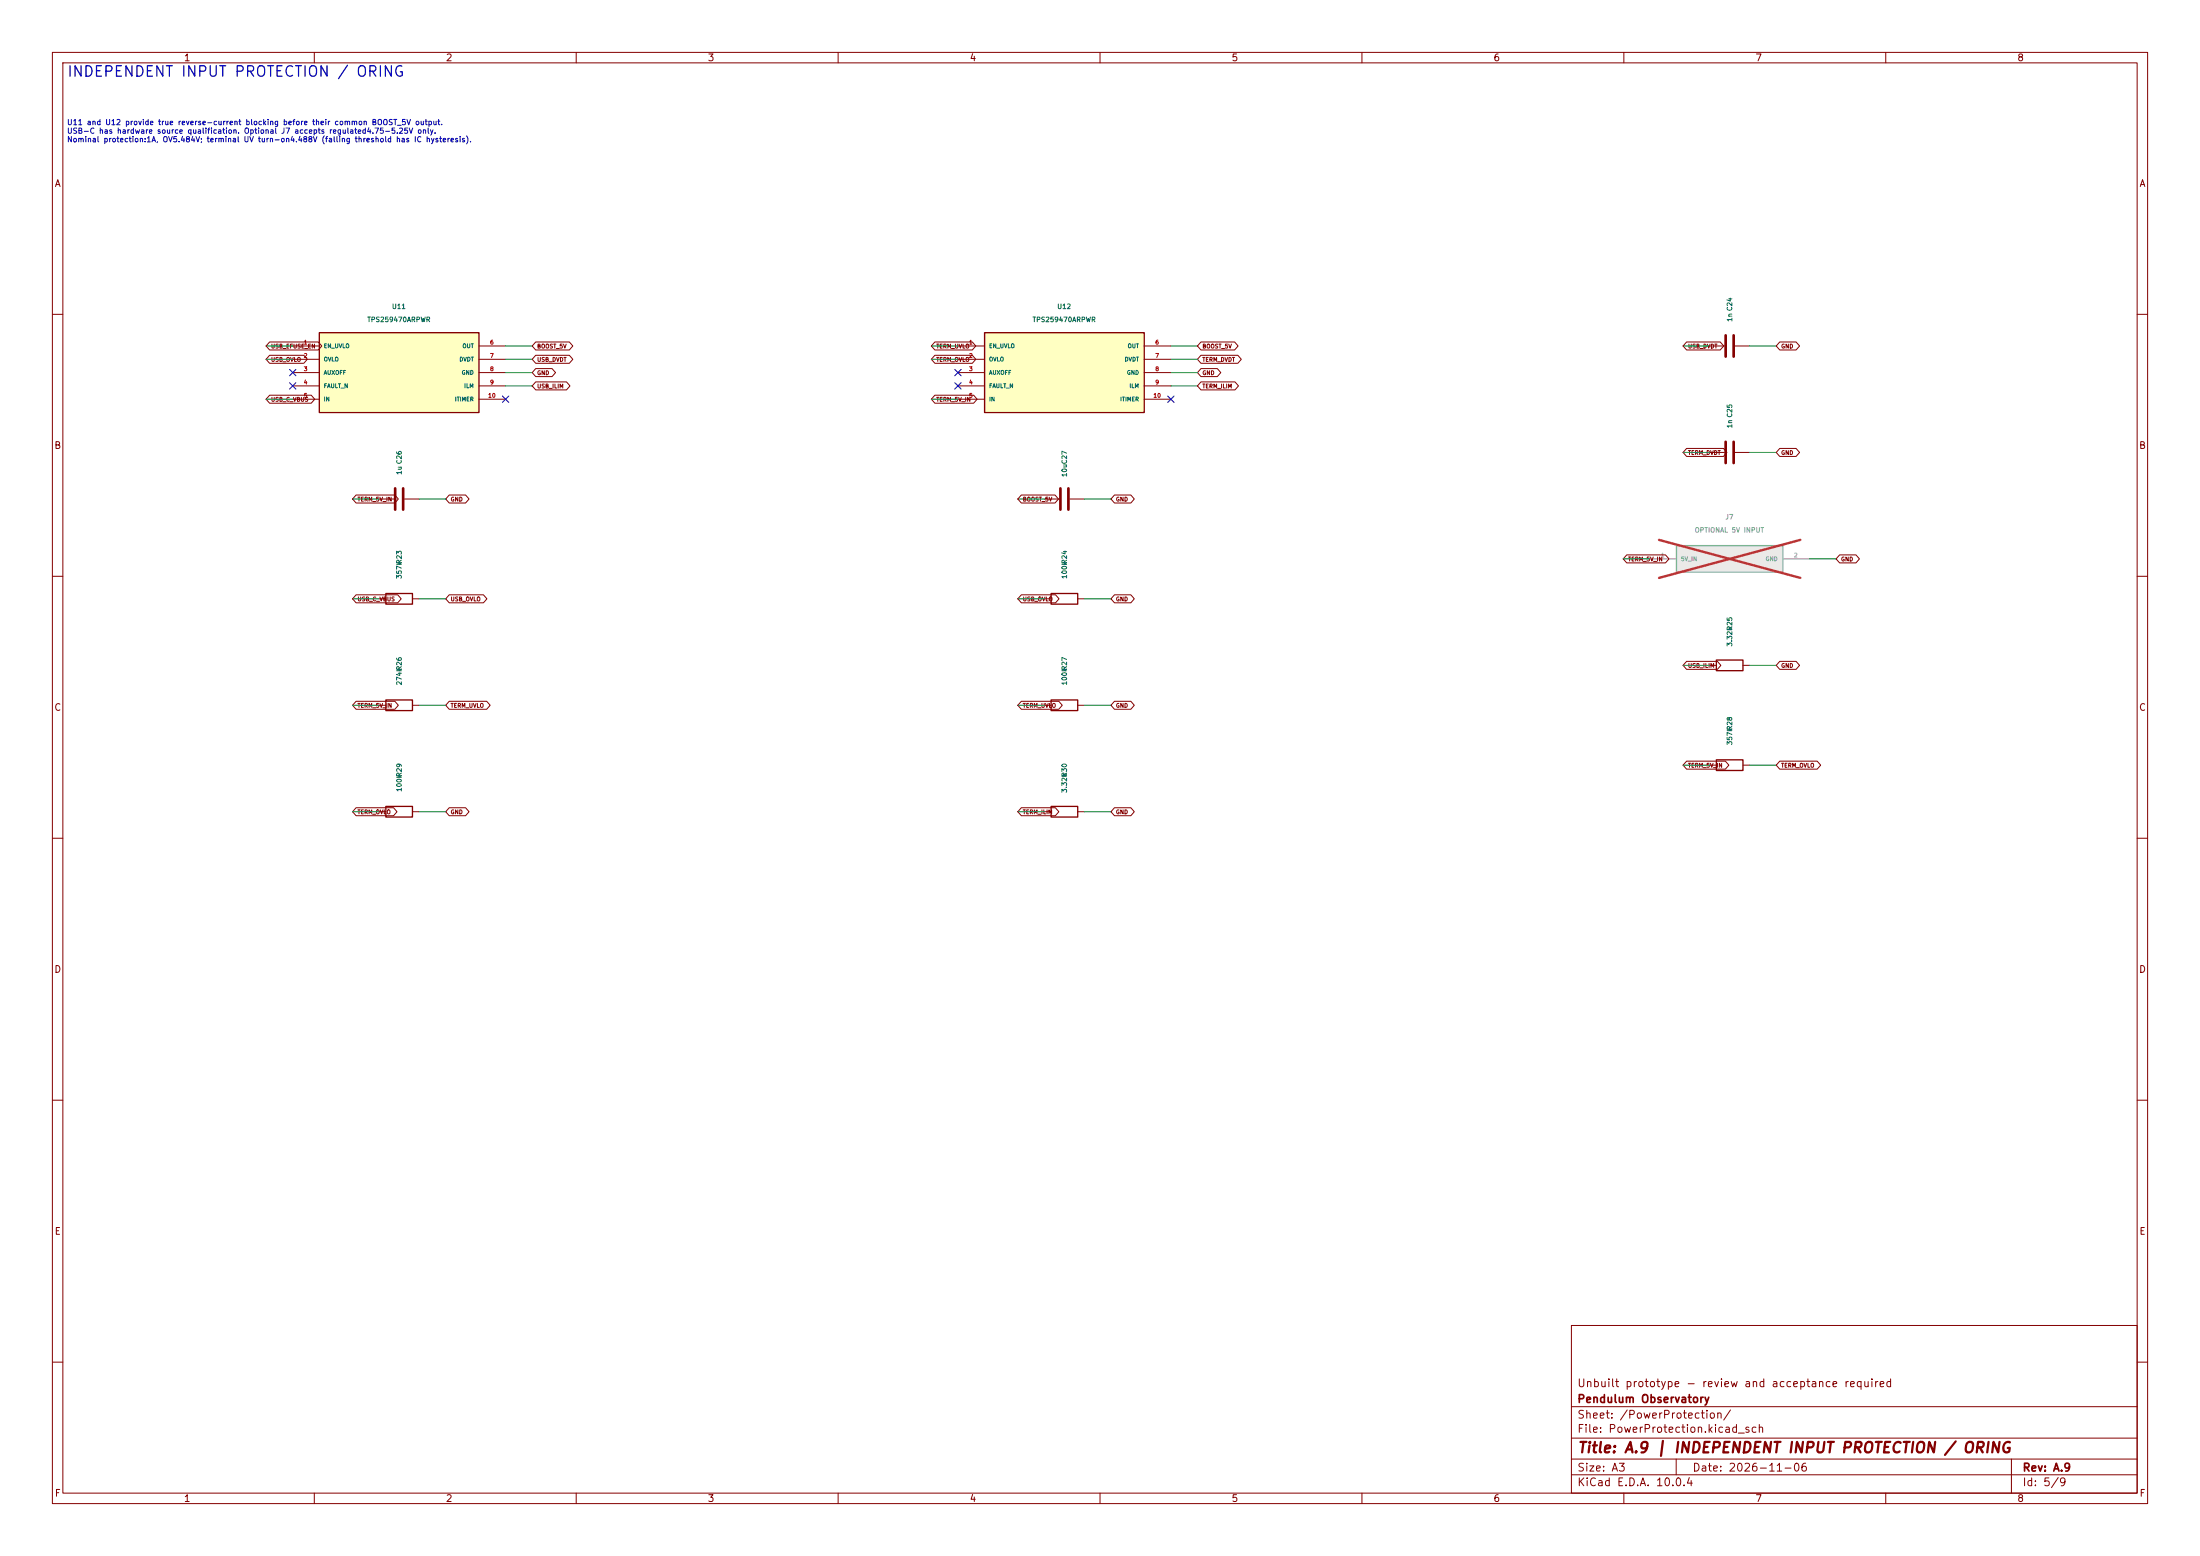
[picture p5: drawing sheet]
(kicad_sch
 (version 20250114)
 (generator "eeschema")
 (paper "A3")
 (title_block
  (title "A.9 | INDEPENDENT INPUT PROTECTION / ORING")
  (date "2026-11-06")
  (rev "A.9")
  (company "Pendulum Observatory")
  (comment 1 "Unbuilt prototype - review and acceptance required"))
 (lib_symbols
  (symbol "Carrier:TPS259470A"
   (pin_names
    (offset 0.762)) (in_bom yes) (on_board yes)
   (property "Reference" "U" (at 0 0 0) (effects (font (size 1.016 1.016))))
   (property "Value" "TPS259470A" (at 0 0 0) (effects (font (size 1.016 1.016))))
   (symbol "TPS259470A_0_1"
    (rectangle (start -15.24 7.619999999999999) (end 15.24 -7.619999999999999) (stroke (width 0.254) (type default)) (fill (type background))))
   (symbol "TPS259470A_1_1"
    (pin input line (at -20.32 5.08 0) (length 5.08) (name "EN_UVLO" (effects (font (size 0.762 0.762)))) (number "1" (effects (font (size 0.762 0.762)))))
    (pin input line (at -20.32 2.54 0) (length 5.08) (name "OVLO" (effects (font (size 0.762 0.762)))) (number "2" (effects (font (size 0.762 0.762)))))
    (pin open_collector line (at -20.32 0.0 0) (length 5.08) (name "AUXOFF" (effects (font (size 0.762 0.762)))) (number "3" (effects (font (size 0.762 0.762)))))
    (pin open_collector line (at -20.32 -2.54 0) (length 5.08) (name "FAULT_N" (effects (font (size 0.762 0.762)))) (number "4" (effects (font (size 0.762 0.762)))))
    (pin power_in line (at -20.32 -5.08 0) (length 5.08) (name "IN" (effects (font (size 0.762 0.762)))) (number "5" (effects (font (size 0.762 0.762)))))
    (pin passive line (at 20.32 5.08 180) (length 5.08) (name "OUT" (effects (font (size 0.762 0.762)))) (number "6" (effects (font (size 0.762 0.762)))))
    (pin passive line (at 20.32 2.54 180) (length 5.08) (name "DVDT" (effects (font (size 0.762 0.762)))) (number "7" (effects (font (size 0.762 0.762)))))
    (pin power_in line (at 20.32 0.0 180) (length 5.08) (name "GND" (effects (font (size 0.762 0.762)))) (number "8" (effects (font (size 0.762 0.762)))))
    (pin passive line (at 20.32 -2.54 180) (length 5.08) (name "ILM" (effects (font (size 0.762 0.762)))) (number "9" (effects (font (size 0.762 0.762)))))
    (pin passive line (at 20.32 -5.08 180) (length 5.08) (name "ITIMER" (effects (font (size 0.762 0.762)))) (number "10" (effects (font (size 0.762 0.762)))))))
  (symbol "Carrier:C"
   (pin_numbers (hide yes))
   (pin_names
    (offset 0.254)) (exclude_from_sim no) (in_bom yes) (on_board yes)
   (in_pos_files yes)
   (duplicate_pin_numbers_are_jumpers no)
   (property "Reference" "C" (at 0.635 2.54 0) (show_name no) (do_not_autoplace no) (effects (font (size 1.27 1.27)) (justify left)))
   (property "Value" "C" (at 0.635 -2.54 0) (show_name no) (do_not_autoplace no) (effects (font (size 1.27 1.27)) (justify left)))
   (property "Footprint" "" (at 0.9652 -3.81 0) (show_name no) (do_not_autoplace no) (hide yes) (effects (font (size 1.27 1.27))))
   (property "Datasheet" "" (at 0 0 0) (show_name no) (do_not_autoplace no) (hide yes) (effects (font (size 1.27 1.27))))
   (property "Description" "Unpolarized capacitor" (at 0 0 0) (show_name no) (do_not_autoplace no) (hide yes) (effects (font (size 1.27 1.27))))
   (symbol "C_0_1"
    (polyline (pts (xy -2.032 0.762) (xy 2.032 0.762)) (stroke (width 0.508) (type default)) (fill (type none)))
    (polyline (pts (xy -2.032 -0.762) (xy 2.032 -0.762)) (stroke (width 0.508) (type default)) (fill (type none))))
   (symbol "C_1_1"
    (pin passive line (at 0 3.81 270) (length 2.794) (name "" (effects (font (size 1.27 1.27)))) (number "1" (effects (font (size 1.27 1.27)))))
    (pin passive line (at 0 -3.81 90) (length 2.794) (name "" (effects (font (size 1.27 1.27)))) (number "2" (effects (font (size 1.27 1.27))))))
   (embedded_fonts no))
  (symbol "Carrier:Terminal2"
   (pin_names
    (offset 0.762)) (in_bom yes) (on_board yes)
   (property "Reference" "U" (at 0 0 0) (effects (font (size 1.016 1.016))))
   (property "Value" "Terminal2" (at 0 0 0) (effects (font (size 1.016 1.016))))
   (symbol "Terminal2_0_1"
    (rectangle (start -10.16 2.54) (end 10.16 -2.54) (stroke (width 0.254) (type default)) (fill (type background))))
   (symbol "Terminal2_1_1"
    (pin passive line (at -15.24 0.0 0) (length 5.08) (name "5V_IN" (effects (font (size 0.762 0.762)))) (number "1" (effects (font (size 0.762 0.762)))))
    (pin passive line (at 15.24 0.0 180) (length 5.08) (name "GND" (effects (font (size 0.762 0.762)))) (number "2" (effects (font (size 0.762 0.762)))))))
  (symbol "Carrier:R"
   (pin_numbers (hide yes))
   (pin_names
    (offset 0)) (exclude_from_sim no) (in_bom yes) (on_board yes)
   (in_pos_files yes)
   (duplicate_pin_numbers_are_jumpers no)
   (property "Reference" "R" (at 2.032 0 90) (show_name no) (do_not_autoplace no) (effects (font (size 1.27 1.27))))
   (property "Value" "R" (at 0 0 90) (show_name no) (do_not_autoplace no) (effects (font (size 1.27 1.27))))
   (property "Footprint" "" (at -1.778 0 90) (show_name no) (do_not_autoplace no) (hide yes) (effects (font (size 1.27 1.27))))
   (property "Datasheet" "" (at 0 0 0) (show_name no) (do_not_autoplace no) (hide yes) (effects (font (size 1.27 1.27))))
   (property "Description" "Resistor" (at 0 0 0) (show_name no) (do_not_autoplace no) (hide yes) (effects (font (size 1.27 1.27))))
   (symbol "R_0_1"
    (rectangle (start -1.016 -2.54) (end 1.016 2.54) (stroke (width 0.254) (type default)) (fill (type none))))
   (symbol "R_1_1"
    (pin passive line (at 0 3.81 270) (length 1.27) (name "" (effects (font (size 1.27 1.27)))) (number "1" (effects (font (size 1.27 1.27)))))
    (pin passive line (at 0 -3.81 90) (length 1.27) (name "" (effects (font (size 1.27 1.27)))) (number "2" (effects (font (size 1.27 1.27))))))
   (embedded_fonts no)))
 (text "INDEPENDENT INPUT PROTECTION / ORING" (at 12.7 12.7 0) (effects (font (size 2 2)) (justify left top)))
 (text "U11 and U12 provide true reverse-current blocking before their common BOOST_5V output.\nUSB-C has hardware source qualification. Optional J7 accepts regulated4.75-5.25V only.\nNominal protection:1A, OV5.484V; terminal UV turn-on4.488V (falling threshold has IC hysteresis)." (at 12.7 23 0) (effects (font (size 1.016 1.016)) (justify left top)))
 (wire (pts (xy 55.88 66.04) (xy 50.8 66.04)) (stroke (width 0) (type default)))
 (global_label "USB_EFUSE_EN"
  (shape bidirectional) (at 50.8 66.04 0) (effects (font (size 0.762 0.762)) (justify left)))
 (wire (pts (xy 55.88 68.58) (xy 50.8 68.58)) (stroke (width 0) (type default)))
 (global_label "USB_OVLO"
  (shape bidirectional) (at 50.8 68.58 0) (effects (font (size 0.762 0.762)) (justify left)))
 (no_connect (at 55.88 71.12))
 (no_connect (at 55.88 73.66))
 (wire (pts (xy 55.88 76.2) (xy 50.8 76.2)) (stroke (width 0) (type default)))
 (global_label "USB_C_VBUS"
  (shape bidirectional) (at 50.8 76.2 0) (effects (font (size 0.762 0.762)) (justify left)))
 (wire (pts (xy 96.52 66.04) (xy 101.6 66.04)) (stroke (width 0) (type default)))
 (global_label "BOOST_5V"
  (shape bidirectional) (at 101.6 66.04 180) (effects (font (size 0.762 0.762)) (justify left)))
 (wire (pts (xy 96.52 68.58) (xy 101.6 68.58)) (stroke (width 0) (type default)))
 (global_label "USB_DVDT"
  (shape bidirectional) (at 101.6 68.58 180) (effects (font (size 0.762 0.762)) (justify left)))
 (wire (pts (xy 96.52 71.12) (xy 101.6 71.12)) (stroke (width 0) (type default)))
 (global_label "GND"
  (shape bidirectional) (at 101.6 71.12 180) (effects (font (size 0.762 0.762)) (justify left)))
 (wire (pts (xy 96.52 73.66) (xy 101.6 73.66)) (stroke (width 0) (type default)))
 (global_label "USB_ILIM"
  (shape bidirectional) (at 101.6 73.66 180) (effects (font (size 0.762 0.762)) (justify left)))
 (no_connect (at 96.52 76.2))
 (symbol
  (lib_id "Carrier:TPS259470A") (at 76.2 71.12 0) (unit 1) (in_bom yes) (on_board yes) (dnp no)
  (property "MPN" "TPS259470ARPWR" (at 76.2 71.12 0) (effects (font (size 0.9 0.9)) (hide yes)))
  (property "Manufacturer" "Texas Instruments" (at 76.2 71.12 0) (effects (font (size 0.9 0.9)) (hide yes)))
  (property "Datasheet" "https://www.ti.com/lit/ds/symlink/tps25947.pdf" (at 76.2 71.12 0) (effects (font (size 0.9 0.9)) (hide yes)))
  (property "Assembly" "Active current limiting; auto-retry; reverse-current blocking. ITIMER open: no extra blanking." (at 76.2 71.12 0) (effects (font (size 0.9 0.9)) (hide yes)))
  (property "Footprint" "Carrier:TI_RPW0010A" (at 76.2 71.12 0) (effects (font (size 0.9 0.9)) (hide yes)))
  (property "Reference" "U11" (at 76.2 58.50000000000001 0) (effects (font (size 0.9 0.9))))
  (property "Value" "TPS259470ARPWR" (at 76.2 61.00000000000001 0) (effects (font (size 0.9 0.9)))) (pin "1") (pin "2") (pin "3") (pin "4") (pin "5") (pin "6") (pin "7") (pin "8") (pin "9") (pin "10"))
 (wire (pts (xy 182.88 66.04) (xy 177.8 66.04)) (stroke (width 0) (type default)))
 (global_label "TERM_UVLO"
  (shape bidirectional) (at 177.8 66.04 0) (effects (font (size 0.762 0.762)) (justify left)))
 (wire (pts (xy 182.88 68.58) (xy 177.8 68.58)) (stroke (width 0) (type default)))
 (global_label "TERM_OVLO"
  (shape bidirectional) (at 177.8 68.58 0) (effects (font (size 0.762 0.762)) (justify left)))
 (no_connect (at 182.88 71.12))
 (no_connect (at 182.88 73.66))
 (wire (pts (xy 182.88 76.2) (xy 177.8 76.2)) (stroke (width 0) (type default)))
 (global_label "TERM_5V_IN"
  (shape bidirectional) (at 177.8 76.2 0) (effects (font (size 0.762 0.762)) (justify left)))
 (wire (pts (xy 223.52 66.04) (xy 228.6 66.04)) (stroke (width 0) (type default)))
 (global_label "BOOST_5V"
  (shape bidirectional) (at 228.6 66.04 180) (effects (font (size 0.762 0.762)) (justify left)))
 (wire (pts (xy 223.52 68.58) (xy 228.6 68.58)) (stroke (width 0) (type default)))
 (global_label "TERM_DVDT"
  (shape bidirectional) (at 228.6 68.58 180) (effects (font (size 0.762 0.762)) (justify left)))
 (wire (pts (xy 223.52 71.12) (xy 228.6 71.12)) (stroke (width 0) (type default)))
 (global_label "GND"
  (shape bidirectional) (at 228.6 71.12 180) (effects (font (size 0.762 0.762)) (justify left)))
 (wire (pts (xy 223.52 73.66) (xy 228.6 73.66)) (stroke (width 0) (type default)))
 (global_label "TERM_ILIM"
  (shape bidirectional) (at 228.6 73.66 180) (effects (font (size 0.762 0.762)) (justify left)))
 (no_connect (at 223.52 76.2))
 (symbol
  (lib_id "Carrier:TPS259470A") (at 203.2 71.12 0) (unit 1) (in_bom yes) (on_board yes) (dnp no)
  (property "MPN" "TPS259470ARPWR" (at 203.2 71.12 0) (effects (font (size 0.9 0.9)) (hide yes)))
  (property "Manufacturer" "Texas Instruments" (at 203.2 71.12 0) (effects (font (size 0.9 0.9)) (hide yes)))
  (property "Datasheet" "https://www.ti.com/lit/ds/symlink/tps25947.pdf" (at 203.2 71.12 0) (effects (font (size 0.9 0.9)) (hide yes)))
  (property "Assembly" "Active current limiting; auto-retry; reverse-current blocking. ITIMER open: no extra blanking." (at 203.2 71.12 0) (effects (font (size 0.9 0.9)) (hide yes)))
  (property "Footprint" "Carrier:TI_RPW0010A" (at 203.2 71.12 0) (effects (font (size 0.9 0.9)) (hide yes)))
  (property "Reference" "U12" (at 203.2 58.50000000000001 0) (effects (font (size 0.9 0.9))))
  (property "Value" "TPS259470ARPWR" (at 203.2 61.00000000000001 0) (effects (font (size 0.9 0.9)))) (pin "1") (pin "2") (pin "3") (pin "4") (pin "5") (pin "6") (pin "7") (pin "8") (pin "9") (pin "10"))
 (wire (pts (xy 326.39 66.04) (xy 321.31 66.04)) (stroke (width 0) (type default)))
 (global_label "USB_DVDT"
  (shape bidirectional) (at 321.31 66.04 0) (effects (font (size 0.762 0.762)) (justify left)))
 (wire (pts (xy 334.01 66.04) (xy 339.09 66.04)) (stroke (width 0) (type default)))
 (global_label "GND"
  (shape bidirectional) (at 339.09 66.04 180) (effects (font (size 0.762 0.762)) (justify left)))
 (symbol
  (lib_id "Carrier:C") (at 330.2 66.04 90) (unit 1) (in_bom yes) (on_board yes) (dnp no)
  (property "Manufacturer" "Murata" (at 330.2 66.04 0) (effects (font (size 0.9 0.9)) (hide yes)))
  (property "MPN" "GRM21B5C1H102JA01L" (at 330.2 66.04 0) (effects (font (size 0.9 0.9)) (hide yes)))
  (property "Assembly" "Ceramic; effective capacitance must meet regulator requirements" (at 330.2 66.04 0) (effects (font (size 0.9 0.9)) (hide yes)))
  (property "Footprint" "Carrier:C_0805_2012Metric" (at 330.2 66.04 0) (effects (font (size 0.9 0.9)) (hide yes)))
  (property "Datasheet" "" (at 330.2 66.04 0) (effects (font (size 0.9 0.9)) (hide yes)))
  (property "Description" "" (at 330.2 66.04 0) (effects (font (size 0.9 0.9)) (hide yes)))
  (property "Reference" "C24" (at 330.2 58.040000000000006 0) (effects (font (size 0.9 0.9))))
  (property "Value" "1n" (at 330.2 60.540000000000006 0) (effects (font (size 0.9 0.9)))) (pin "1") (pin "2"))
 (wire (pts (xy 326.39 86.36) (xy 321.31 86.36)) (stroke (width 0) (type default)))
 (global_label "TERM_DVDT"
  (shape bidirectional) (at 321.31 86.36 0) (effects (font (size 0.762 0.762)) (justify left)))
 (wire (pts (xy 334.01 86.36) (xy 339.09 86.36)) (stroke (width 0) (type default)))
 (global_label "GND"
  (shape bidirectional) (at 339.09 86.36 180) (effects (font (size 0.762 0.762)) (justify left)))
 (symbol
  (lib_id "Carrier:C") (at 330.2 86.36 90) (unit 1) (in_bom yes) (on_board yes) (dnp no)
  (property "Manufacturer" "Murata" (at 330.2 86.36 0) (effects (font (size 0.9 0.9)) (hide yes)))
  (property "MPN" "GRM21B5C1H102JA01L" (at 330.2 86.36 0) (effects (font (size 0.9 0.9)) (hide yes)))
  (property "Assembly" "Ceramic; effective capacitance must meet regulator requirements" (at 330.2 86.36 0) (effects (font (size 0.9 0.9)) (hide yes)))
  (property "Footprint" "Carrier:C_0805_2012Metric" (at 330.2 86.36 0) (effects (font (size 0.9 0.9)) (hide yes)))
  (property "Datasheet" "" (at 330.2 86.36 0) (effects (font (size 0.9 0.9)) (hide yes)))
  (property "Description" "" (at 330.2 86.36 0) (effects (font (size 0.9 0.9)) (hide yes)))
  (property "Reference" "C25" (at 330.2 78.36 0) (effects (font (size 0.9 0.9))))
  (property "Value" "1n" (at 330.2 80.86 0) (effects (font (size 0.9 0.9)))) (pin "1") (pin "2"))
 (wire (pts (xy 72.39 95.25) (xy 67.31 95.25)) (stroke (width 0) (type default)))
 (global_label "TERM_5V_IN"
  (shape bidirectional) (at 67.31 95.25 0) (effects (font (size 0.762 0.762)) (justify left)))
 (wire (pts (xy 80.01 95.25) (xy 85.09 95.25)) (stroke (width 0) (type default)))
 (global_label "GND"
  (shape bidirectional) (at 85.09 95.25 180) (effects (font (size 0.762 0.762)) (justify left)))
 (symbol
  (lib_id "Carrier:C") (at 76.2 95.25 90) (unit 1) (in_bom yes) (on_board yes) (dnp no)
  (property "Manufacturer" "Murata" (at 76.2 95.25 0) (effects (font (size 0.9 0.9)) (hide yes)))
  (property "MPN" "GRM21BR71H105KA12L" (at 76.2 95.25 0) (effects (font (size 0.9 0.9)) (hide yes)))
  (property "Assembly" "1uF 50V X7R; input-side overvoltage withstand." (at 76.2 95.25 0) (effects (font (size 0.9 0.9)) (hide yes)))
  (property "Footprint" "Carrier:C_0805_2012Metric" (at 76.2 95.25 0) (effects (font (size 0.9 0.9)) (hide yes)))
  (property "Datasheet" "" (at 76.2 95.25 0) (effects (font (size 0.9 0.9)) (hide yes)))
  (property "Description" "" (at 76.2 95.25 0) (effects (font (size 0.9 0.9)) (hide yes)))
  (property "Reference" "C26" (at 76.2 87.25 0) (effects (font (size 0.9 0.9))))
  (property "Value" "1u" (at 76.2 89.75 0) (effects (font (size 0.9 0.9)))) (pin "1") (pin "2"))
 (wire (pts (xy 199.39 95.25) (xy 194.31 95.25)) (stroke (width 0) (type default)))
 (global_label "BOOST_5V"
  (shape bidirectional) (at 194.31 95.25 0) (effects (font (size 0.762 0.762)) (justify left)))
 (wire (pts (xy 207.01 95.25) (xy 212.09 95.25)) (stroke (width 0) (type default)))
 (global_label "GND"
  (shape bidirectional) (at 212.09 95.25 180) (effects (font (size 0.762 0.762)) (justify left)))
 (symbol
  (lib_id "Carrier:C") (at 203.2 95.25 90) (unit 1) (in_bom yes) (on_board yes) (dnp no)
  (property "Manufacturer" "Murata" (at 203.2 95.25 0) (effects (font (size 0.9 0.9)) (hide yes)))
  (property "MPN" "GRM21BR61C106KE15L" (at 203.2 95.25 0) (effects (font (size 0.9 0.9)) (hide yes)))
  (property "Assembly" "Ceramic; effective capacitance must meet regulator requirements" (at 203.2 95.25 0) (effects (font (size 0.9 0.9)) (hide yes)))
  (property "Footprint" "Carrier:C_0805_2012Metric" (at 203.2 95.25 0) (effects (font (size 0.9 0.9)) (hide yes)))
  (property "Datasheet" "" (at 203.2 95.25 0) (effects (font (size 0.9 0.9)) (hide yes)))
  (property "Description" "" (at 203.2 95.25 0) (effects (font (size 0.9 0.9)) (hide yes)))
  (property "Reference" "C27" (at 203.2 87.25 0) (effects (font (size 0.9 0.9))))
  (property "Value" "10u" (at 203.2 89.75 0) (effects (font (size 0.9 0.9)))) (pin "1") (pin "2"))
 (wire (pts (xy 314.96 106.68) (xy 309.88 106.68)) (stroke (width 0) (type default)))
 (global_label "TERM_5V_IN"
  (shape bidirectional) (at 309.88 106.68 0) (effects (font (size 0.762 0.762)) (justify left)))
 (wire (pts (xy 345.44 106.68) (xy 350.52 106.68)) (stroke (width 0) (type default)))
 (global_label "GND"
  (shape bidirectional) (at 350.52 106.68 180) (effects (font (size 0.762 0.762)) (justify left)))
 (symbol
  (lib_id "Carrier:Terminal2") (at 330.2 106.68 0) (unit 1) (in_bom yes) (on_board yes) (dnp yes)
  (property "MPN" "1715721" (at 330.2 106.68 0) (effects (font (size 0.9 0.9)) (hide yes)))
  (property "Manufacturer" "Phoenix Contact" (at 330.2 106.68 0) (effects (font (size 0.9 0.9)) (hide yes)))
  (property "Datasheet" "https://www.phoenixcontact.com/en-gb/products/printed-circuit-board-terminal-mkds-15-2-508-1715721" (at 330.2 106.68 0) (effects (font (size 0.9 0.9)) (hide yes)))
  (property "Assembly" "Optional connector, NOT fitted by default. Protection circuit remains fitted." (at 330.2 106.68 0) (effects (font (size 0.9 0.9)) (hide yes)))
  (property "Footprint" "Carrier:TerminalBlock_Phoenix_MKDS-1,5-2-5.08_1x02_P5.08mm_Horizontal" (at 330.2 106.68 0) (effects (font (size 0.9 0.9)) (hide yes)))
  (property "Reference" "J7" (at 330.2 98.68 0) (effects (font (size 0.9 0.9))))
  (property "Value" "OPTIONAL 5V INPUT" (at 330.2 101.18 0) (effects (font (size 0.9 0.9)))) (pin "1") (pin "2"))
 (wire (pts (xy 72.39 114.3) (xy 67.31 114.3)) (stroke (width 0) (type default)))
 (global_label "USB_C_VBUS"
  (shape bidirectional) (at 67.31 114.3 0) (effects (font (size 0.762 0.762)) (justify left)))
 (wire (pts (xy 80.01 114.3) (xy 85.09 114.3)) (stroke (width 0) (type default)))
 (global_label "USB_OVLO"
  (shape bidirectional) (at 85.09 114.3 180) (effects (font (size 0.762 0.762)) (justify left)))
 (symbol
  (lib_id "Carrier:R") (at 76.2 114.3 90) (unit 1) (in_bom yes) (on_board yes) (dnp no)
  (property "Manufacturer" "Yageo" (at 76.2 114.3 0) (effects (font (size 0.9 0.9)) (hide yes)))
  (property "MPN" "RC0805FR-07357KL" (at 76.2 114.3 0) (effects (font (size 0.9 0.9)) (hide yes)))
  (property "Assembly" "1%, 0805" (at 76.2 114.3 0) (effects (font (size 0.9 0.9)) (hide yes)))
  (property "Footprint" "Carrier:R_0805_2012Metric" (at 76.2 114.3 0) (effects (font (size 0.9 0.9)) (hide yes)))
  (property "Datasheet" "" (at 76.2 114.3 0) (effects (font (size 0.9 0.9)) (hide yes)))
  (property "Description" "" (at 76.2 114.3 0) (effects (font (size 0.9 0.9)) (hide yes)))
  (property "Reference" "R23" (at 76.2 106.3 0) (effects (font (size 0.9 0.9))))
  (property "Value" "357k" (at 76.2 108.8 0) (effects (font (size 0.9 0.9)))) (pin "1") (pin "2"))
 (wire (pts (xy 199.39 114.3) (xy 194.31 114.3)) (stroke (width 0) (type default)))
 (global_label "USB_OVLO"
  (shape bidirectional) (at 194.31 114.3 0) (effects (font (size 0.762 0.762)) (justify left)))
 (wire (pts (xy 207.01 114.3) (xy 212.09 114.3)) (stroke (width 0) (type default)))
 (global_label "GND"
  (shape bidirectional) (at 212.09 114.3 180) (effects (font (size 0.762 0.762)) (justify left)))
 (symbol
  (lib_id "Carrier:R") (at 203.2 114.3 90) (unit 1) (in_bom yes) (on_board yes) (dnp no)
  (property "Manufacturer" "Yageo" (at 203.2 114.3 0) (effects (font (size 0.9 0.9)) (hide yes)))
  (property "MPN" "RC0805FR-07100KL" (at 203.2 114.3 0) (effects (font (size 0.9 0.9)) (hide yes)))
  (property "Assembly" "1%, 0805" (at 203.2 114.3 0) (effects (font (size 0.9 0.9)) (hide yes)))
  (property "Footprint" "Carrier:R_0805_2012Metric" (at 203.2 114.3 0) (effects (font (size 0.9 0.9)) (hide yes)))
  (property "Datasheet" "" (at 203.2 114.3 0) (effects (font (size 0.9 0.9)) (hide yes)))
  (property "Description" "" (at 203.2 114.3 0) (effects (font (size 0.9 0.9)) (hide yes)))
  (property "Reference" "R24" (at 203.2 106.3 0) (effects (font (size 0.9 0.9))))
  (property "Value" "100k" (at 203.2 108.8 0) (effects (font (size 0.9 0.9)))) (pin "1") (pin "2"))
 (wire (pts (xy 326.39 127.0) (xy 321.31 127.0)) (stroke (width 0) (type default)))
 (global_label "USB_ILIM"
  (shape bidirectional) (at 321.31 127.0 0) (effects (font (size 0.762 0.762)) (justify left)))
 (wire (pts (xy 334.01 127.0) (xy 339.09 127.0)) (stroke (width 0) (type default)))
 (global_label "GND"
  (shape bidirectional) (at 339.09 127.0 180) (effects (font (size 0.762 0.762)) (justify left)))
 (symbol
  (lib_id "Carrier:R") (at 330.2 127.0 90) (unit 1) (in_bom yes) (on_board yes) (dnp no)
  (property "Manufacturer" "Yageo" (at 330.2 127.0 0) (effects (font (size 0.9 0.9)) (hide yes)))
  (property "MPN" "RC0805FR-073K32L" (at 330.2 127.0 0) (effects (font (size 0.9 0.9)) (hide yes)))
  (property "Assembly" "1%, 0805" (at 330.2 127.0 0) (effects (font (size 0.9 0.9)) (hide yes)))
  (property "Footprint" "Carrier:R_0805_2012Metric" (at 330.2 127.0 0) (effects (font (size 0.9 0.9)) (hide yes)))
  (property "Datasheet" "" (at 330.2 127.0 0) (effects (font (size 0.9 0.9)) (hide yes)))
  (property "Description" "" (at 330.2 127.0 0) (effects (font (size 0.9 0.9)) (hide yes)))
  (property "Reference" "R25" (at 330.2 119.0 0) (effects (font (size 0.9 0.9))))
  (property "Value" "3.32k" (at 330.2 121.5 0) (effects (font (size 0.9 0.9)))) (pin "1") (pin "2"))
 (wire (pts (xy 72.39 134.62) (xy 67.31 134.62)) (stroke (width 0) (type default)))
 (global_label "TERM_5V_IN"
  (shape bidirectional) (at 67.31 134.62 0) (effects (font (size 0.762 0.762)) (justify left)))
 (wire (pts (xy 80.01 134.62) (xy 85.09 134.62)) (stroke (width 0) (type default)))
 (global_label "TERM_UVLO"
  (shape bidirectional) (at 85.09 134.62 180) (effects (font (size 0.762 0.762)) (justify left)))
 (symbol
  (lib_id "Carrier:R") (at 76.2 134.62 90) (unit 1) (in_bom yes) (on_board yes) (dnp no)
  (property "Manufacturer" "Yageo" (at 76.2 134.62 0) (effects (font (size 0.9 0.9)) (hide yes)))
  (property "MPN" "RC0805FR-07274KL" (at 76.2 134.62 0) (effects (font (size 0.9 0.9)) (hide yes)))
  (property "Assembly" "1%, 0805" (at 76.2 134.62 0) (effects (font (size 0.9 0.9)) (hide yes)))
  (property "Footprint" "Carrier:R_0805_2012Metric" (at 76.2 134.62 0) (effects (font (size 0.9 0.9)) (hide yes)))
  (property "Datasheet" "" (at 76.2 134.62 0) (effects (font (size 0.9 0.9)) (hide yes)))
  (property "Description" "" (at 76.2 134.62 0) (effects (font (size 0.9 0.9)) (hide yes)))
  (property "Reference" "R26" (at 76.2 126.62 0) (effects (font (size 0.9 0.9))))
  (property "Value" "274k" (at 76.2 129.12 0) (effects (font (size 0.9 0.9)))) (pin "1") (pin "2"))
 (wire (pts (xy 199.39 134.62) (xy 194.31 134.62)) (stroke (width 0) (type default)))
 (global_label "TERM_UVLO"
  (shape bidirectional) (at 194.31 134.62 0) (effects (font (size 0.762 0.762)) (justify left)))
 (wire (pts (xy 207.01 134.62) (xy 212.09 134.62)) (stroke (width 0) (type default)))
 (global_label "GND"
  (shape bidirectional) (at 212.09 134.62 180) (effects (font (size 0.762 0.762)) (justify left)))
 (symbol
  (lib_id "Carrier:R") (at 203.2 134.62 90) (unit 1) (in_bom yes) (on_board yes) (dnp no)
  (property "Manufacturer" "Yageo" (at 203.2 134.62 0) (effects (font (size 0.9 0.9)) (hide yes)))
  (property "MPN" "RC0805FR-07100KL" (at 203.2 134.62 0) (effects (font (size 0.9 0.9)) (hide yes)))
  (property "Assembly" "1%, 0805" (at 203.2 134.62 0) (effects (font (size 0.9 0.9)) (hide yes)))
  (property "Footprint" "Carrier:R_0805_2012Metric" (at 203.2 134.62 0) (effects (font (size 0.9 0.9)) (hide yes)))
  (property "Datasheet" "" (at 203.2 134.62 0) (effects (font (size 0.9 0.9)) (hide yes)))
  (property "Description" "" (at 203.2 134.62 0) (effects (font (size 0.9 0.9)) (hide yes)))
  (property "Reference" "R27" (at 203.2 126.62 0) (effects (font (size 0.9 0.9))))
  (property "Value" "100k" (at 203.2 129.12 0) (effects (font (size 0.9 0.9)))) (pin "1") (pin "2"))
 (wire (pts (xy 326.39 146.05) (xy 321.31 146.05)) (stroke (width 0) (type default)))
 (global_label "TERM_5V_IN"
  (shape bidirectional) (at 321.31 146.05 0) (effects (font (size 0.762 0.762)) (justify left)))
 (wire (pts (xy 334.01 146.05) (xy 339.09 146.05)) (stroke (width 0) (type default)))
 (global_label "TERM_OVLO"
  (shape bidirectional) (at 339.09 146.05 180) (effects (font (size 0.762 0.762)) (justify left)))
 (symbol
  (lib_id "Carrier:R") (at 330.2 146.05 90) (unit 1) (in_bom yes) (on_board yes) (dnp no)
  (property "Manufacturer" "Yageo" (at 330.2 146.05 0) (effects (font (size 0.9 0.9)) (hide yes)))
  (property "MPN" "RC0805FR-07357KL" (at 330.2 146.05 0) (effects (font (size 0.9 0.9)) (hide yes)))
  (property "Assembly" "1%, 0805" (at 330.2 146.05 0) (effects (font (size 0.9 0.9)) (hide yes)))
  (property "Footprint" "Carrier:R_0805_2012Metric" (at 330.2 146.05 0) (effects (font (size 0.9 0.9)) (hide yes)))
  (property "Datasheet" "" (at 330.2 146.05 0) (effects (font (size 0.9 0.9)) (hide yes)))
  (property "Description" "" (at 330.2 146.05 0) (effects (font (size 0.9 0.9)) (hide yes)))
  (property "Reference" "R28" (at 330.2 138.05 0) (effects (font (size 0.9 0.9))))
  (property "Value" "357k" (at 330.2 140.55 0) (effects (font (size 0.9 0.9)))) (pin "1") (pin "2"))
 (wire (pts (xy 72.39 154.94) (xy 67.31 154.94)) (stroke (width 0) (type default)))
 (global_label "TERM_OVLO"
  (shape bidirectional) (at 67.31 154.94 0) (effects (font (size 0.762 0.762)) (justify left)))
 (wire (pts (xy 80.01 154.94) (xy 85.09 154.94)) (stroke (width 0) (type default)))
 (global_label "GND"
  (shape bidirectional) (at 85.09 154.94 180) (effects (font (size 0.762 0.762)) (justify left)))
 (symbol
  (lib_id "Carrier:R") (at 76.2 154.94 90) (unit 1) (in_bom yes) (on_board yes) (dnp no)
  (property "Manufacturer" "Yageo" (at 76.2 154.94 0) (effects (font (size 0.9 0.9)) (hide yes)))
  (property "MPN" "RC0805FR-07100KL" (at 76.2 154.94 0) (effects (font (size 0.9 0.9)) (hide yes)))
  (property "Assembly" "1%, 0805" (at 76.2 154.94 0) (effects (font (size 0.9 0.9)) (hide yes)))
  (property "Footprint" "Carrier:R_0805_2012Metric" (at 76.2 154.94 0) (effects (font (size 0.9 0.9)) (hide yes)))
  (property "Datasheet" "" (at 76.2 154.94 0) (effects (font (size 0.9 0.9)) (hide yes)))
  (property "Description" "" (at 76.2 154.94 0) (effects (font (size 0.9 0.9)) (hide yes)))
  (property "Reference" "R29" (at 76.2 146.94 0) (effects (font (size 0.9 0.9))))
  (property "Value" "100k" (at 76.2 149.44 0) (effects (font (size 0.9 0.9)))) (pin "1") (pin "2"))
 (wire (pts (xy 199.39 154.94) (xy 194.31 154.94)) (stroke (width 0) (type default)))
 (global_label "TERM_ILIM"
  (shape bidirectional) (at 194.31 154.94 0) (effects (font (size 0.762 0.762)) (justify left)))
 (wire (pts (xy 207.01 154.94) (xy 212.09 154.94)) (stroke (width 0) (type default)))
 (global_label "GND"
  (shape bidirectional) (at 212.09 154.94 180) (effects (font (size 0.762 0.762)) (justify left)))
 (symbol
  (lib_id "Carrier:R") (at 203.2 154.94 90) (unit 1) (in_bom yes) (on_board yes) (dnp no)
  (property "Manufacturer" "Yageo" (at 203.2 154.94 0) (effects (font (size 0.9 0.9)) (hide yes)))
  (property "MPN" "RC0805FR-073K32L" (at 203.2 154.94 0) (effects (font (size 0.9 0.9)) (hide yes)))
  (property "Assembly" "1%, 0805" (at 203.2 154.94 0) (effects (font (size 0.9 0.9)) (hide yes)))
  (property "Footprint" "Carrier:R_0805_2012Metric" (at 203.2 154.94 0) (effects (font (size 0.9 0.9)) (hide yes)))
  (property "Datasheet" "" (at 203.2 154.94 0) (effects (font (size 0.9 0.9)) (hide yes)))
  (property "Description" "" (at 203.2 154.94 0) (effects (font (size 0.9 0.9)) (hide yes)))
  (property "Reference" "R30" (at 203.2 146.94 0) (effects (font (size 0.9 0.9))))
  (property "Value" "3.32k" (at 203.2 149.44 0) (effects (font (size 0.9 0.9)))) (pin "1") (pin "2"))
 (embedded_fonts no))
